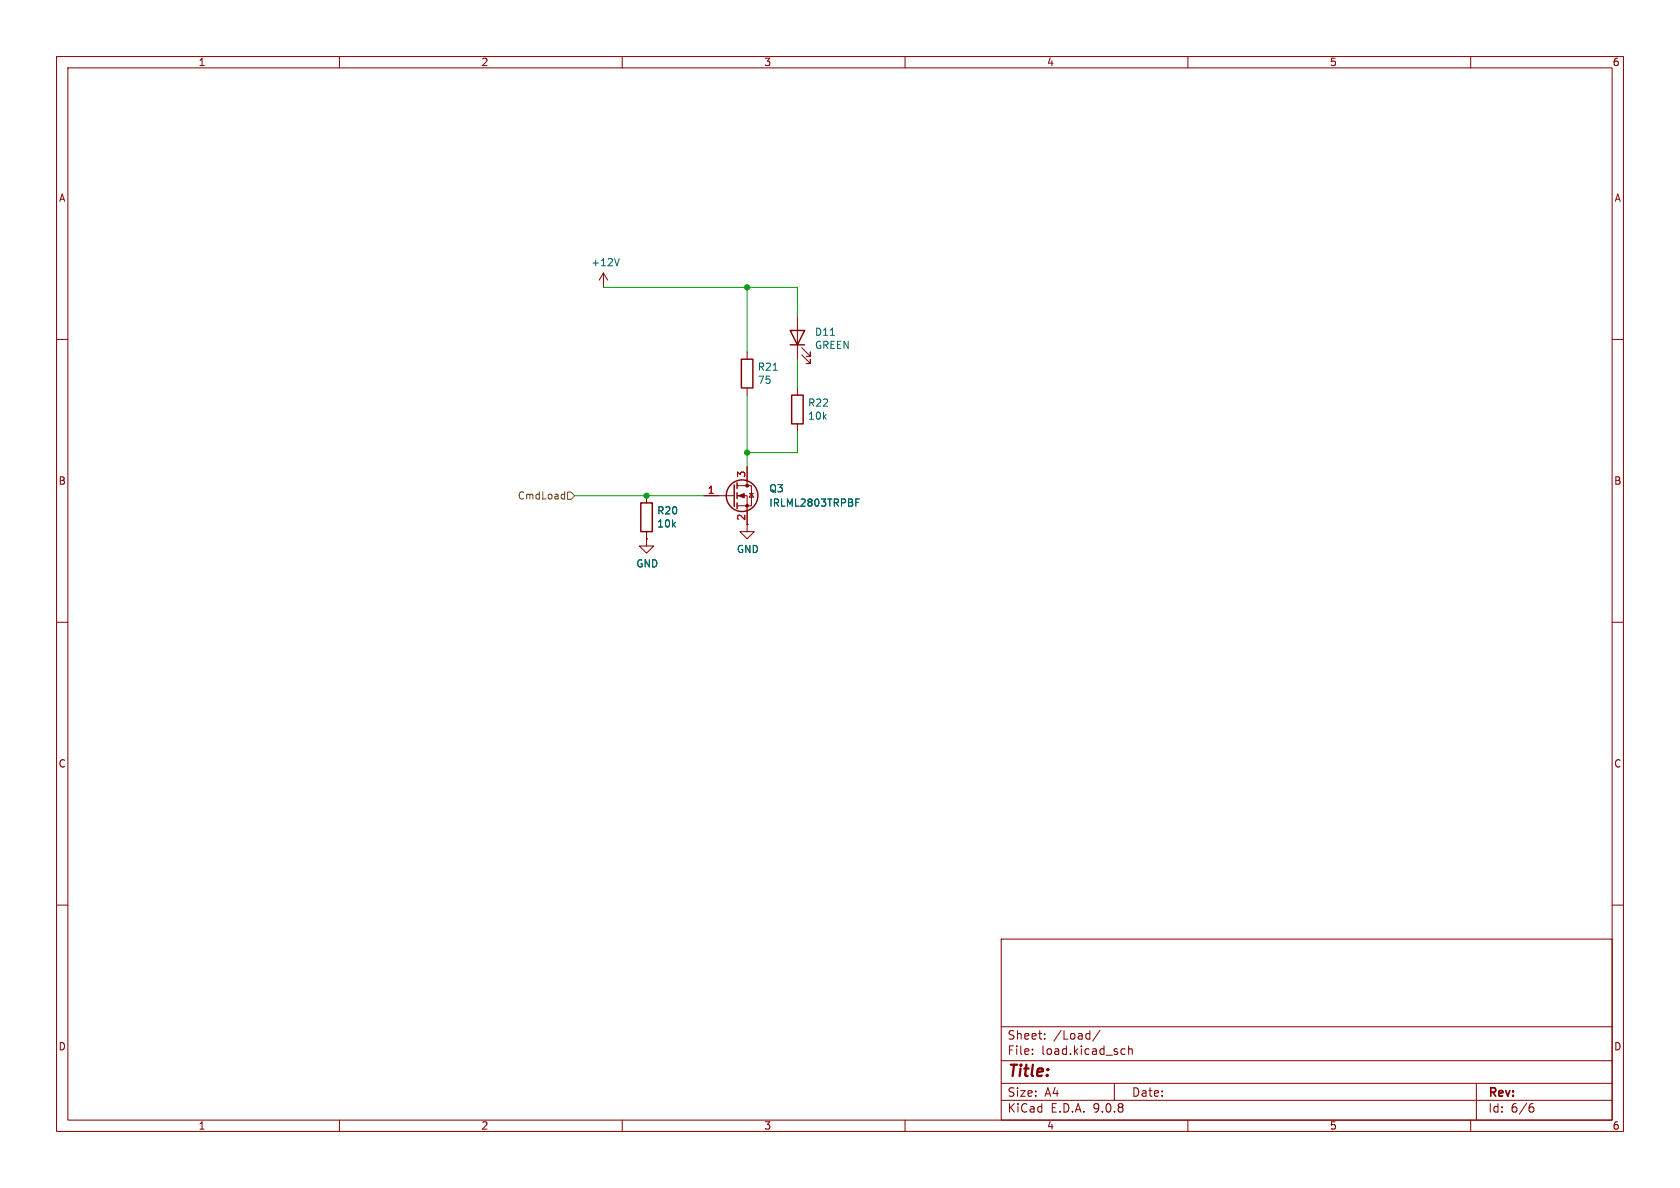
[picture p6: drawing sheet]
(kicad_sch
 (version 20250114)
 (generator "eeschema")
 (generator_version "9.0")
 (paper "A4")
 (lib_symbols
  (symbol "Device:LED"
   (pin_numbers (hide yes))
   (pin_names
    (offset 1.016) (hide yes)) (exclude_from_sim no) (in_bom yes) (on_board yes)
   (property "Reference" "D" (at 0 2.54 0) (effects (font (size 1.27 1.27))))
   (property "Value" "LED" (at 0 -2.54 0) (effects (font (size 1.27 1.27))))
   (property "Footprint" "" (at 0 0 0) (effects (font (size 1.27 1.27)) (hide yes)))
   (property "Datasheet" "~" (at 0 0 0) (effects (font (size 1.27 1.27)) (hide yes)))
   (property "Description" "Light emitting diode" (at 0 0 0) (effects (font (size 1.27 1.27)) (hide yes)))
   (property "Sim.Pins" "1=K 2=A" (at 0 0 0) (effects (font (size 1.27 1.27)) (hide yes)))
   (symbol "LED_0_1"
    (polyline (pts (xy -3.048 -0.762) (xy -4.572 -2.286) (xy -3.81 -2.286) (xy -4.572 -2.286) (xy -4.572 -1.524)) (stroke (width 0) (type default)) (fill (type none)))
    (polyline (pts (xy -1.778 -0.762) (xy -3.302 -2.286) (xy -2.54 -2.286) (xy -3.302 -2.286) (xy -3.302 -1.524)) (stroke (width 0) (type default)) (fill (type none)))
    (polyline (pts (xy -1.27 0) (xy 1.27 0)) (stroke (width 0) (type default)) (fill (type none)))
    (polyline (pts (xy -1.27 -1.27) (xy -1.27 1.27)) (stroke (width 0.254) (type default)) (fill (type none)))
    (polyline (pts (xy 1.27 -1.27) (xy 1.27 1.27) (xy -1.27 0) (xy 1.27 -1.27)) (stroke (width 0.254) (type default)) (fill (type none))))
   (symbol "LED_1_1"
    (pin passive line (at -3.81 0 0) (length 2.54) (name "K" (effects (font (size 1.27 1.27)))) (number "1" (effects (font (size 1.27 1.27)))))
    (pin passive line (at 3.81 0 180) (length 2.54) (name "A" (effects (font (size 1.27 1.27)))) (number "2" (effects (font (size 1.27 1.27))))))
   (embedded_fonts no))
  (symbol "Device:R"
   (pin_numbers (hide yes))
   (pin_names
    (offset 0)) (exclude_from_sim no) (in_bom yes) (on_board yes)
   (property "Reference" "R" (at 2.032 0 90) (effects (font (size 1.27 1.27))))
   (property "Value" "R" (at 0 0 90) (effects (font (size 1.27 1.27))))
   (property "Footprint" "" (at -1.778 0 90) (effects (font (size 1.27 1.27)) (hide yes)))
   (property "Datasheet" "~" (at 0 0 0) (effects (font (size 1.27 1.27)) (hide yes)))
   (property "Description" "Resistor" (at 0 0 0) (effects (font (size 1.27 1.27)) (hide yes)))
   (symbol "R_0_1"
    (rectangle (start -1.016 -2.54) (end 1.016 2.54) (stroke (width 0.254) (type default)) (fill (type none))))
   (symbol "R_1_1"
    (pin passive line (at 0 3.81 270) (length 1.27) (name "~" (effects (font (size 1.27 1.27)))) (number "1" (effects (font (size 1.27 1.27)))))
    (pin passive line (at 0 -3.81 90) (length 1.27) (name "~" (effects (font (size 1.27 1.27)))) (number "2" (effects (font (size 1.27 1.27))))))
   (embedded_fonts no))
  (symbol "Transistor_FET:Q_NMOS_GSD"
   (pin_names
    (offset 0) (hide yes)) (exclude_from_sim no) (in_bom yes) (on_board yes)
   (property "Reference" "Q" (at 5.08 1.905 0) (effects (font (size 1.27 1.27)) (justify left)))
   (property "Value" "Q_NMOS_GSD" (at 5.08 0 0) (effects (font (size 1.27 1.27)) (justify left)))
   (property "Footprint" "" (at 5.08 2.54 0) (effects (font (size 1.27 1.27)) (hide yes)))
   (property "Datasheet" "~" (at 0 0 0) (effects (font (size 1.27 1.27)) (hide yes)))
   (property "Description" "N-MOSFET transistor, gate/source/drain" (at 0 0 0) (effects (font (size 1.27 1.27)) (hide yes)))
   (symbol "Q_NMOS_GSD_0_1"
    (polyline (pts (xy 0.254 1.905) (xy 0.254 -1.905)) (stroke (width 0.254) (type default)) (fill (type none)))
    (polyline (pts (xy 0.254 0) (xy -2.54 0)) (stroke (width 0) (type default)) (fill (type none)))
    (polyline (pts (xy 0.762 2.286) (xy 0.762 1.27)) (stroke (width 0.254) (type default)) (fill (type none)))
    (polyline (pts (xy 0.762 0.508) (xy 0.762 -0.508)) (stroke (width 0.254) (type default)) (fill (type none)))
    (polyline (pts (xy 0.762 -1.27) (xy 0.762 -2.286)) (stroke (width 0.254) (type default)) (fill (type none)))
    (polyline (pts (xy 0.762 -1.778) (xy 3.302 -1.778) (xy 3.302 1.778) (xy 0.762 1.778)) (stroke (width 0) (type default)) (fill (type none)))
    (polyline (pts (xy 1.016 0) (xy 2.032 0.381) (xy 2.032 -0.381) (xy 1.016 0)) (stroke (width 0) (type default)) (fill (type outline)))
    (circle (center 1.651 0) (radius 2.794) (stroke (width 0.254) (type default)) (fill (type none)))
    (polyline (pts (xy 2.54 2.54) (xy 2.54 1.778)) (stroke (width 0) (type default)) (fill (type none)))
    (circle (center 2.54 1.778) (radius 0.254) (stroke (width 0) (type default)) (fill (type outline)))
    (circle (center 2.54 -1.778) (radius 0.254) (stroke (width 0) (type default)) (fill (type outline)))
    (polyline (pts (xy 2.54 -2.54) (xy 2.54 0) (xy 0.762 0)) (stroke (width 0) (type default)) (fill (type none)))
    (polyline (pts (xy 2.921 0.381) (xy 3.683 0.381)) (stroke (width 0) (type default)) (fill (type none)))
    (polyline (pts (xy 3.302 0.381) (xy 2.921 -0.254) (xy 3.683 -0.254) (xy 3.302 0.381)) (stroke (width 0) (type default)) (fill (type none))))
   (symbol "Q_NMOS_GSD_1_1"
    (pin input line (at -5.08 0 0) (length 2.54) (name "G" (effects (font (size 1.27 1.27)))) (number "1" (effects (font (size 1.27 1.27)))))
    (pin passive line (at 2.54 5.08 270) (length 2.54) (name "D" (effects (font (size 1.27 1.27)))) (number "3" (effects (font (size 1.27 1.27)))))
    (pin passive line (at 2.54 -5.08 90) (length 2.54) (name "S" (effects (font (size 1.27 1.27)))) (number "2" (effects (font (size 1.27 1.27))))))
   (embedded_fonts no))
  (symbol "power:+12V"
   (power)
   (pin_numbers (hide yes))
   (pin_names
    (offset 0) (hide yes)) (exclude_from_sim no) (in_bom yes) (on_board yes)
   (property "Reference" "#PWR" (at 0 -3.81 0) (effects (font (size 1.27 1.27)) (hide yes)))
   (property "Value" "+12V" (at 0 3.556 0) (effects (font (size 1.27 1.27))))
   (property "Footprint" "" (at 0 0 0) (effects (font (size 1.27 1.27)) (hide yes)))
   (property "Datasheet" "" (at 0 0 0) (effects (font (size 1.27 1.27)) (hide yes)))
   (property "Description" "Power symbol creates a global label with name \"+12V\"" (at 0 0 0) (effects (font (size 1.27 1.27)) (hide yes)))
   (symbol "+12V_0_1"
    (polyline (pts (xy -0.762 1.27) (xy 0 2.54)) (stroke (width 0) (type default)) (fill (type none)))
    (polyline (pts (xy 0 2.54) (xy 0.762 1.27)) (stroke (width 0) (type default)) (fill (type none)))
    (polyline (pts (xy 0 0) (xy 0 2.54)) (stroke (width 0) (type default)) (fill (type none))))
   (symbol "+12V_1_1"
    (pin power_in line (at 0 0 90) (length 0) (name "~" (effects (font (size 1.27 1.27)))) (number "1" (effects (font (size 1.27 1.27))))))
   (embedded_fonts no))
  (symbol "power:GND"
   (power)
   (pin_numbers (hide yes))
   (pin_names
    (offset 0) (hide yes)) (exclude_from_sim no) (in_bom yes) (on_board yes)
   (property "Reference" "#PWR" (at 0 -6.35 0) (effects (font (size 1.27 1.27)) (hide yes)))
   (property "Value" "GND" (at 0 -3.81 0) (effects (font (size 1.27 1.27))))
   (property "Footprint" "" (at 0 0 0) (effects (font (size 1.27 1.27)) (hide yes)))
   (property "Datasheet" "" (at 0 0 0) (effects (font (size 1.27 1.27)) (hide yes)))
   (property "Description" "Power symbol creates a global label with name \"GND\" , ground" (at 0 0 0) (effects (font (size 1.27 1.27)) (hide yes)))
   (symbol "GND_0_1"
    (polyline (pts (xy 0 0) (xy 0 -1.27) (xy 1.27 -1.27) (xy 0 -2.54) (xy -1.27 -1.27) (xy 0 -1.27)) (stroke (width 0) (type default)) (fill (type none))))
   (symbol "GND_1_1"
    (pin power_in line (at 0 0 270) (length 0) (name "~" (effects (font (size 1.27 1.27)))) (number "1" (effects (font (size 1.27 1.27))))))
   (embedded_fonts no)))
 (junction
  (at 132.08 80.01)
  (diameter 0)
  (color 0 0 0 0))
 (junction
  (at 114.3 87.63)
  (diameter 0)
  (color 0 0 0 0))
 (junction
  (at 132.08 50.8)
  (diameter 0)
  (color 0 0 0 0))
 (wire
  (pts (xy 114.3 87.63) (xy 124.46 87.63))
  (stroke (width 0) (type default)))
 (wire
  (pts (xy 132.08 62.23) (xy 132.08 50.8))
  (stroke (width 0) (type default)))
 (wire
  (pts (xy 140.97 63.5) (xy 140.97 68.58))
  (stroke (width 0) (type default)))
 (wire
  (pts (xy 140.97 80.01) (xy 140.97 76.2))
  (stroke (width 0) (type default)))
 (wire
  (pts (xy 132.08 69.85) (xy 132.08 80.01))
  (stroke (width 0) (type default)))
 (wire
  (pts (xy 132.08 50.8) (xy 140.97 50.8))
  (stroke (width 0) (type default)))
 (wire
  (pts (xy 106.68 50.8) (xy 132.08 50.8))
  (stroke (width 0) (type default)))
 (wire
  (pts (xy 132.08 80.01) (xy 132.08 82.55))
  (stroke (width 0) (type default)))
 (wire
  (pts (xy 132.08 80.01) (xy 140.97 80.01))
  (stroke (width 0) (type default)))
 (wire
  (pts (xy 101.6 87.63) (xy 114.3 87.63))
  (stroke (width 0) (type default)))
 (wire
  (pts (xy 140.97 50.8) (xy 140.97 55.88))
  (stroke (width 0) (type default)))
 (hierarchical_label "CmdLoad"
  (shape input)
  (at 101.6 87.63 180)
  (effects (font (size 1.27 1.27)) (justify right)))
 (symbol
  (lib_id "power:+12V")
  (at 106.68 50.8 0)
  (unit 1)
  (exclude_from_sim no)
  (in_bom yes)
  (on_board yes)
  (dnp no)
  (property "Reference" "#PWR077" (at 106.68 54.61 0) (effects (font (size 1.27 1.27)) (hide yes)))
  (property "Value" "+12V" (at 107.061 46.4058 0) (effects (font (size 1.27 1.27))))
  (property "Footprint" "" (at 106.68 50.8 0) (effects (font (size 1.27 1.27)) (hide yes)))
  (property "Datasheet" "" (at 106.68 50.8 0) (effects (font (size 1.27 1.27)) (hide yes)))
  (property "Description" "" (at 106.68 50.8 0) (effects (font (size 1.27 1.27))))
  (pin "1"))
 (symbol
  (lib_id "power:GND")
  (at 132.08 92.71 0)
  (unit 1)
  (exclude_from_sim no)
  (in_bom yes)
  (on_board yes)
  (dnp no)
  (property "Reference" "#PWR079" (at 132.08 99.06 0) (effects (font (size 1.27 1.27)) (hide yes)))
  (property "Value" "GND" (at 132.207 97.1042 0) (effects (font (size 1.27 1.27))))
  (property "Footprint" "" (at 132.08 92.71 0) (effects (font (size 1.27 1.27)) (hide yes)))
  (property "Datasheet" "" (at 132.08 92.71 0) (effects (font (size 1.27 1.27)) (hide yes)))
  (property "Description" "" (at 132.08 92.71 0) (effects (font (size 1.27 1.27))))
  (pin "1"))
 (symbol
  (lib_id "Device:R")
  (at 132.08 66.04 0)
  (unit 1)
  (exclude_from_sim no)
  (in_bom yes)
  (on_board yes)
  (dnp no)
  (property "Reference" "R21" (at 133.858 64.8716 0) (effects (font (size 1.27 1.27)) (justify left)))
  (property "Value" "75" (at 133.858 67.183 0) (effects (font (size 1.27 1.27)) (justify left)))
  (property "Footprint" "customFootprints:Resistor_SMD_1225Large_HandSolder" (at 130.302 66.04 90) (effects (font (size 1.27 1.27)) (hide yes)))
  (property "Datasheet" "~" (at 132.08 66.04 0) (effects (font (size 1.27 1.27)) (hide yes)))
  (property "Description" "" (at 132.08 66.04 0) (effects (font (size 1.27 1.27))))
  (pin "1")
  (pin "2"))
 (symbol
  (lib_id "Device:LED")
  (at 140.97 59.69 90)
  (unit 1)
  (exclude_from_sim no)
  (in_bom yes)
  (on_board yes)
  (dnp no)
  (property "Reference" "D11" (at 143.9672 58.6994 90) (effects (font (size 1.27 1.27)) (justify right)))
  (property "Value" "GREEN" (at 143.9672 61.0108 90) (effects (font (size 1.27 1.27)) (justify right)))
  (property "Footprint" "customFootprints:LED_150141_Wurth_HandSolder" (at 140.97 59.69 0) (effects (font (size 1.27 1.27)) (hide yes)))
  (property "Datasheet" "~" (at 140.97 59.69 0) (effects (font (size 1.27 1.27)) (hide yes)))
  (property "Description" "" (at 140.97 59.69 0) (effects (font (size 1.27 1.27))))
  (pin "1")
  (pin "2"))
 (symbol
  (lib_id "Device:R")
  (at 140.97 72.39 0)
  (unit 1)
  (exclude_from_sim no)
  (in_bom yes)
  (on_board yes)
  (dnp no)
  (property "Reference" "R22" (at 142.748 71.2216 0) (effects (font (size 1.27 1.27)) (justify left)))
  (property "Value" "10k" (at 142.748 73.533 0) (effects (font (size 1.27 1.27)) (justify left)))
  (property "Footprint" "Resistor_SMD:R_0805_2012Metric_Pad1.20x1.40mm_HandSolder" (at 139.192 72.39 90) (effects (font (size 1.27 1.27)) (hide yes)))
  (property "Datasheet" "~" (at 140.97 72.39 0) (effects (font (size 1.27 1.27)) (hide yes)))
  (property "Description" "" (at 140.97 72.39 0) (effects (font (size 1.27 1.27))))
  (pin "1")
  (pin "2"))
 (symbol
  (lib_id "Device:R")
  (at 114.3 91.44 0)
  (unit 1)
  (exclude_from_sim no)
  (in_bom yes)
  (on_board yes)
  (dnp no)
  (property "Reference" "R20" (at 116.078 90.2716 0) (effects (font (size 1.27 1.27)) (justify left)))
  (property "Value" "10k" (at 116.078 92.583 0) (effects (font (size 1.27 1.27)) (justify left)))
  (property "Footprint" "Resistor_SMD:R_0805_2012Metric_Pad1.20x1.40mm_HandSolder" (at 112.522 91.44 90) (effects (font (size 1.27 1.27)) (hide yes)))
  (property "Datasheet" "~" (at 114.3 91.44 0) (effects (font (size 1.27 1.27)) (hide yes)))
  (property "Description" "" (at 114.3 91.44 0) (effects (font (size 1.27 1.27))))
  (pin "1")
  (pin "2"))
 (symbol
  (lib_id "Transistor_FET:Q_NMOS_GSD")
  (at 129.54 87.63 0)
  (unit 1)
  (exclude_from_sim no)
  (in_bom yes)
  (on_board yes)
  (dnp no)
  (fields_autoplaced yes)
  (property "Reference" "Q3" (at 135.89 86.3599 0) (effects (font (size 1.27 1.27)) (justify left)))
  (property "Value" "IRLML2803TRPBF" (at 135.89 88.8999 0) (effects (font (size 1.27 1.27)) (justify left)))
  (property "Footprint" "Package_TO_SOT_SMD:SOT-23_Handsoldering" (at 134.62 85.09 0) (effects (font (size 1.27 1.27)) (hide yes)))
  (property "Datasheet" "~" (at 129.54 87.63 0) (effects (font (size 1.27 1.27)) (hide yes)))
  (property "Description" "N-MOSFET transistor, gate/source/drain" (at 129.54 87.63 0) (effects (font (size 1.27 1.27)) (hide yes)))
  (pin "3")
  (pin "2")
  (pin "1"))
 (symbol
  (lib_id "power:GND")
  (at 114.3 95.25 0)
  (unit 1)
  (exclude_from_sim no)
  (in_bom yes)
  (on_board yes)
  (dnp no)
  (property "Reference" "#PWR078" (at 114.3 101.6 0) (effects (font (size 1.27 1.27)) (hide yes)))
  (property "Value" "GND" (at 114.427 99.6442 0) (effects (font (size 1.27 1.27))))
  (property "Footprint" "" (at 114.3 95.25 0) (effects (font (size 1.27 1.27)) (hide yes)))
  (property "Datasheet" "" (at 114.3 95.25 0) (effects (font (size 1.27 1.27)) (hide yes)))
  (property "Description" "" (at 114.3 95.25 0) (effects (font (size 1.27 1.27))))
  (pin "1")))
